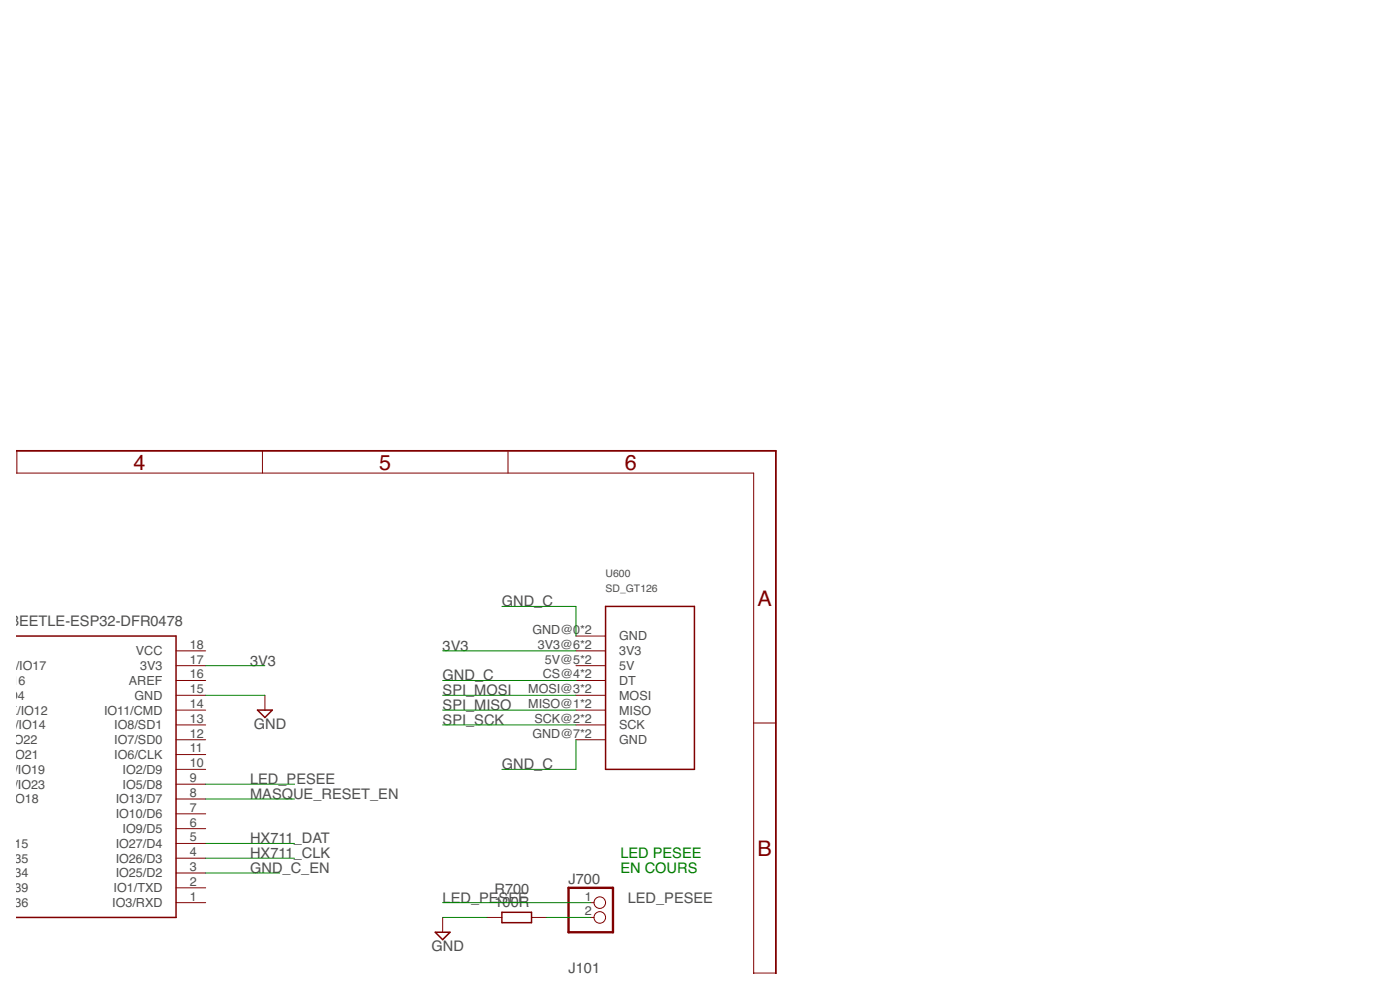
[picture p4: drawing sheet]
<svg xmlns="http://www.w3.org/2000/svg" width="420mm" height="297mm" viewBox="0 0 420 297" stroke-linecap="round" stroke-linejoin="round" font-family="sans-serif">
<g fill="none" stroke="#800000" stroke-width=".3">
<path d="M5.1 135.3v6.6M78.8 135.3v6.6M152.5 135.3v6.6M4.8 141.9h221.4v150.3M52.8 195.3h8.9M52.8 199.7h8.9M172.8 190.8h8.9M172.8 195.3h8.9M172.8 199.7h8.9M52.8 204.2h8.9M52.8 208.6h8.9M52.8 213.1h8.9"/>
<path d="M52.8 217.5h8.9M79.5 208.6v4.5M172.8 204.2h8.9M172.8 208.6h8.9M172.8 213.1h8.9M172.8 217.5h8.9M226.2 216.9h6.7M52.8 222h8.9M52.8 239.7h8.9M52.8 235.3h8.9M52.8 230.8h8.9M52.8 226.4h8.9"/>
<path d="M172.8 222h8.9M52.8 257.5h8.9M52.8 253.1h8.9M52.8 248.6h8.9M52.8 244.2h8.9M52.8 270.8h8.9M52.8 266.4h8.9M52.8 261.9h8.9M132.8 275.3v4.4M146.2 275.3h4.4M159.5 275.3h4.5M177.3 275.3h1"/>
<path d="M177.3 270.8h1M226.2 292h6.7"/>
<circle cx="180" cy="270.8" r="1.74"/>
<circle cx="180" cy="275.3" r="1.74"/>
</g>
<path d="M4.8 190.8h48v84.5h-48M181.7 181.9h26.7v48.9h-26.7zM77.3 213.1h4.4l-2.2 2.2zM130.6 279.7h4.5l-2.3 2.2zM150.6 273.7h8.9v3.1h-8.9z" fill="none" stroke="#800000" stroke-width=".44"/>
<path d="M170.6 266.4h13.4v13.3h-13.4z" fill="none" stroke="#800000" stroke-width=".72"/>
<path d="M4.8 135.3h228.1v156.9" fill="none" stroke="#800000" stroke-width=".53"/>
<g fill="none" stroke="#008000" stroke-width=".3">
<path d="M61.7 199.7h17.8M132.8 195.3h40M150.6 181.9h22.2v8.9M61.7 208.6h17.8M132.8 208.6h40M132.8 213.1h40M132.8 217.5h40M132.8 204.2h40M61.7 239.7h26.7M61.7 235.3h26.7M172.8 222v8.8h-22.2M61.7 253.1h26.7"/>
<path d="M61.7 257.5h26.7M61.7 261.9h22.2M132.8 275.3h13.4M132.8 270.8h44.5M164 275.3h13.3"/>
</g>
<g font-size="6.5" fill="#800000">
<text x="40.1" y="140.9">4</text>
<text x="113.8" y="140.9">5</text>
<text x="187.5" y="140.9">6</text>
<text x="227.4" y="181.7">A</text>
<text x="227.4" y="256.7">B</text>
</g>
<g font-size="4.4" fill="#505050">
<text x="150.6" y="181.9">GND_C</text>
<text x="-.1" y="187.9">EBEETLE-ESP32-DFR0478</text>
<text x="132.8" y="195.3">3V3</text>
<text x="75.1" y="199.7">3V3</text>
<text x="132.8" y="208.6">SPI_MOSI</text>
<text x="132.8" y="204.2">GND_C</text>
<text x="132.8" y="213.1">SPI_MISO</text>
<text x="76.2" y="218.6">GND</text>
<text x="132.8" y="217.5">SPI_SCK</text>
<text x="150.6" y="230.8">GND_C</text>
<text x="75.1" y="239.7">MASQUE_RESET_EN</text>
<text x="75.1" y="235.3">LED_PESEE</text>
<text x="75.1" y="253.1">HX711_DAT</text>
<text x="75.1" y="257.5">HX711_CLK</text>
<text x="75.1" y="261.9">GND_C_EN</text>
<text x="148.4" y="268.2">R700</text>
<text x="170.6" y="265.3">J700</text>
<text x="132.8" y="270.8">LED_PESEE</text>
<text x="148.4" y="272.2">100R</text>
<text x="188.4" y="270.8">LED_PESEE</text>
<text x="129.5" y="285.3">GND</text>
<text x="170.6" y="291.9">J101</text>
</g>
<g font-size="4.4" fill="#008000">
<text x="186.2" y="257.3">LED PESEE</text>
<text x="186.2" y="261.9">EN COURS</text>
</g>
<g font-size="3.8" fill="#505050">
<text x="159.8" y="190.2">GND@0*2</text>
<text x="40.8" y="196.6">VCC</text>
<text x="56.9" y="194.7">18</text>
<text x="161.5" y="194.7">3V3@6*2</text>
<text x="185.8" y="192.2">GND</text>
<text x="185.8" y="196.6">3V3</text>
<text x="-.5" y="201.1">CK/IO17</text>
<text x="42" y="201.1">3V3</text>
<text x="56.9" y="203.5">16</text>
<text x="56.9" y="199.1">17</text>
<text x="162.9" y="203.5">CS@4*2</text>
<text x="163.5" y="199.1">5V@5*2</text>
<text x="185.8" y="201.1">5V</text>
<text x="-.5" y="205.5">IO16</text>
<text x=".4" y="209.9">/IO4</text>
<text x="38.7" y="205.5">AREF</text>
<text x="40.4" y="209.9">GND</text>
<text x="56.9" y="208">15</text>
<text x="158.5" y="208">MOSI@3*2</text>
<text x="185.8" y="205.5">DT</text>
<text x="185.8" y="209.9">MOSI</text>
<text x=".6" y="214.4">LK/IO12</text>
<text x="31.2" y="214.4">IO11/CMD</text>
<text x="56.9" y="212.4">14</text>
<text x="158.5" y="212.4">MISO@1*2</text>
<text x="185.8" y="214.4">MISO</text>
<text x="-.1" y="218.8">LK/IO14</text>
<text x="34.3" y="218.8">IO8/SD1</text>
<text x="56.9" y="221.3">12</text>
<text x="56.9" y="216.9">13</text>
<text x="159.8" y="221.3">GND@7*2</text>
<text x="160.4" y="216.9">SCK@2*2</text>
<text x="185.8" y="218.8">SCK</text>
<text x="-.1" y="227.7">A/IO21</text>
<text x="-.1" y="223.3">L/IO22</text>
<text x="34.3" y="227.7">IO6/CLK</text>
<text x="34.3" y="223.3">IO7/SD0</text>
<text x="56.9" y="225.8">11</text>
<text x="185.8" y="223.3">GND</text>
<text x="1.4" y="232.2">O/IO19</text>
<text x="36.8" y="232.2">IO2/D9</text>
<text x="56.9" y="230.2">10</text>
<text x=".8" y="236.6">SI/IO23</text>
<text x="36.8" y="236.6">IO5/D8</text>
<text x="56.9" y="239.1">8</text>
<text x="56.9" y="234.7">9</text>
<text x="-.1" y="241.1">K/IO18</text>
<text x="34.7" y="245.5">IO10/D6</text>
<text x="34.7" y="241.1">IO13/D7</text>
<text x="56.9" y="243.5">7</text>
<text x="36.8" y="249.9">IO9/D5</text>
<text x="56.9" y="248">6</text>
<text x="-.7" y="254.4">/IO15</text>
<text x="34.7" y="254.4">IO27/D4</text>
<text x="56.9" y="256.9">4</text>
<text x="56.9" y="252.4">5</text>
<text x="-.7" y="263.3">/IO34</text>
<text x="-.7" y="258.8">/IO35</text>
<text x="34.7" y="263.3">IO25/D2</text>
<text x="34.7" y="258.8">IO26/D3</text>
<text x="56.9" y="261.3">3</text>
<text x="-.7" y="267.7">/IO39</text>
<text x="34.1" y="267.7">IO1/TXD</text>
<text x="56.9" y="265.8">2</text>
<text x="-.7" y="272.2">/IO36</text>
<text x="33.7" y="272.2">IO3/RXD</text>
<text x="56.9" y="270.2">1</text>
<text x="175.5" y="270.2">1</text>
<text x="175.5" y="274.7">2</text>
</g>
<g font-size="3.1" fill="#505050">
<text x="181.7" y="173.1">U600</text>
<text x="181.7" y="177.5">SD_GT126</text>
</g>
</svg>
